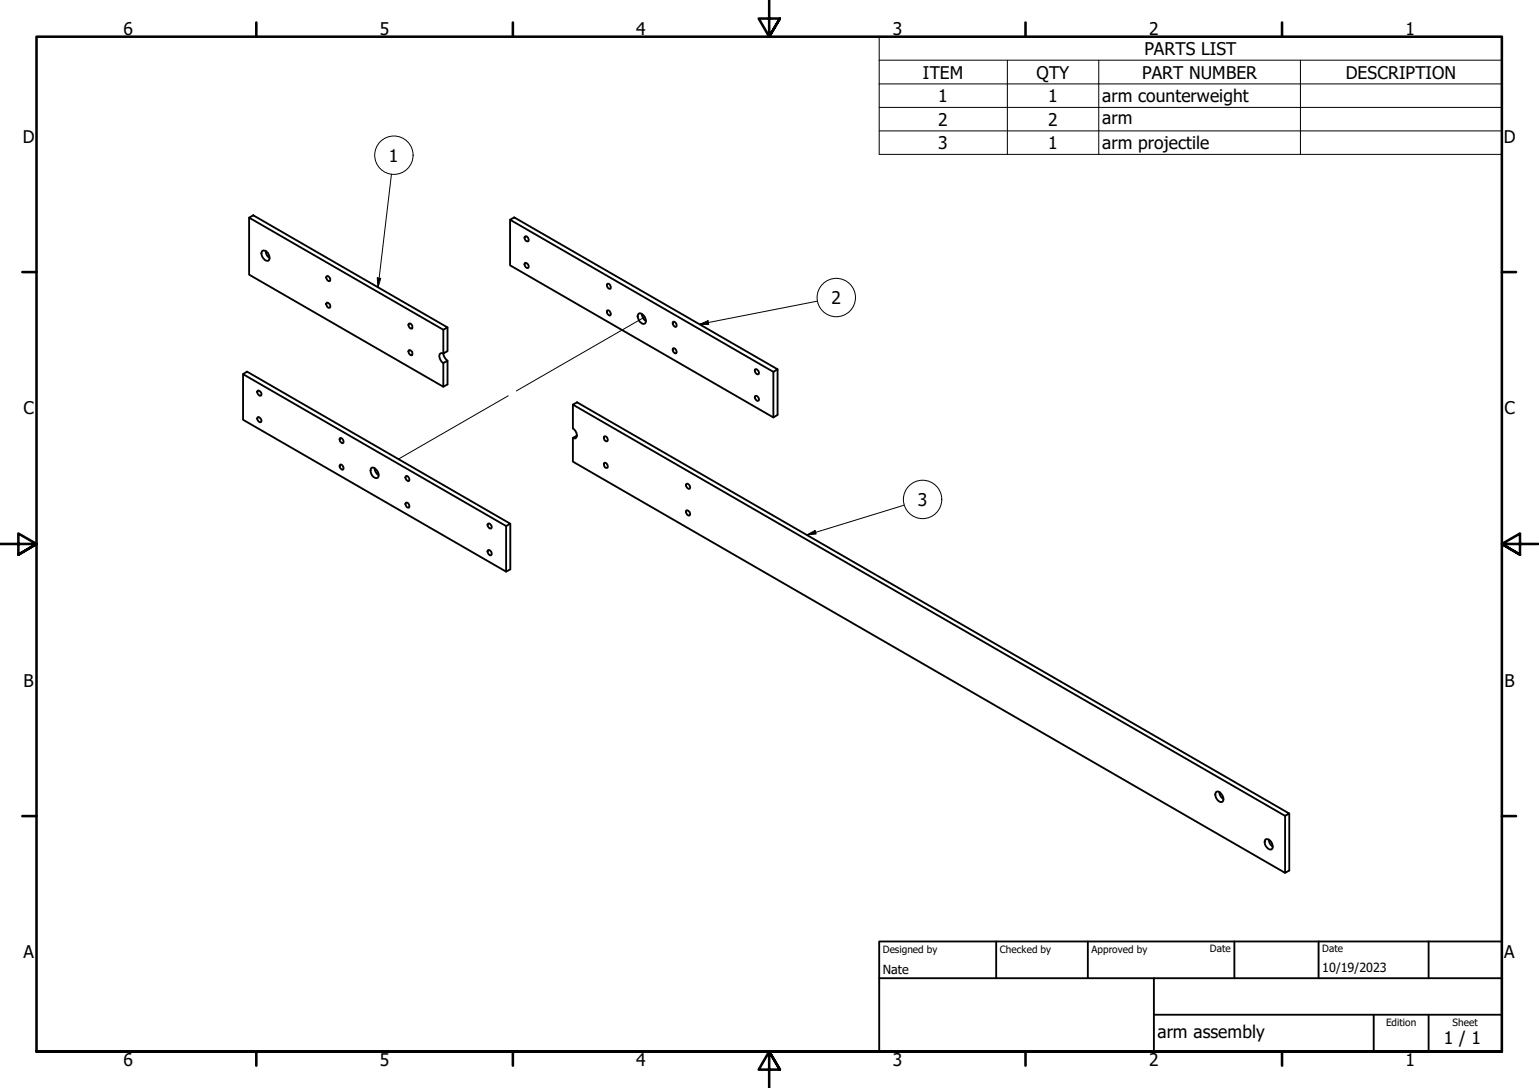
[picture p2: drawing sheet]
<svg xmlns="http://www.w3.org/2000/svg" width="420mm" height="297mm" viewBox="0 0 420 297" stroke-linecap="round" stroke-linejoin="round" font-family="sans-serif">
<!-- layer: Tweak Trail (ISO) -->
<path d="M176 86.5l-35 20.2M138.7 108.1l-29.9 17.2" fill="none" stroke="#000" stroke-width=".27"/>
<!-- layer: Visible (ISO) -->
<g fill="none" stroke="#000" stroke-width=".51">
<path d="M68 59.4l1.2-.6 53 30.6-1.2 .6zM68 59.4v15.6l53 30.6 1.2-.6v-6.5l-1.2 .6M139.3 60l1.1-.6 71.9 41.4-1.2 .7zM139.3 60v12.4l71.8 41.6 1.2-.7v-12.5M71.6 68.5a1.74 1.74 0 0 1 1.7 .8 1.74 1.74 0 0 1 0 1.8 1.78 1.78 0 0 1-1.7-2.6zM72.5 68.5l.2 .9 .9 1.1M89.2 75.5l.1-.1a.96 .96 0 0 1 .7 1.4 .94 .94 0 0 1-.8-1.3zM143.3 64.6l.1-.1a.96 .96 0 0 1 .8 1.4 .96 .96 0 0 1-.9-1.3zM143.3 71.9a.76 .76 0 0 1 .9 .3 .76 .76 0 0 1-.2 1l-.3-.1a1.05 1.05 0 0 1-.4-1.2zM165.7 77.6l.2-.1a.97 .97 0 0 1 .7 1.4 .96 .96 0 0 1-.9-1.3zM89.2 82.7a.75 .75 0 0 1 .8 .4 .75 .75 0 0 1-.2 1l-.5-.4-.3-.7zM111.6 88.4l.2-.1a.96 .96 0 0 1 .7 1.4 .96 .96 0 0 1-.9-1.3z"/>
<path d="M111.6 95.7a.76 .76 0 0 1 .9 .3 .76 .76 0 0 1-.2 1l-.3-.1a1.05 1.05 0 0 1-.4-1.2zM121 99.1v6.5M122.2 98.5l-.7-.7-.5-1.3a.69 .69 0 0 0-1 .5 2.36 2.36 0 0 0 1 2.1M122.2 89.4v6.5l-1.2 .6v-6.5M165.7 84.8a.78 .78 0 0 1 .9 .4 .78 .78 0 0 1-.2 1l-.2-.2a1.05 1.05 0 0 1-.5-1.2zM174.4 85.6a1.8 1.8 0 0 1 1.7 2.7 1.76 1.76 0 0 1-1.7-.8 1.76 1.76 0 0 1 0-1.9zM175.2 85.7l.4 1.3 .7 .6M183.7 95.2a.78 .78 0 0 1 .9 .4 .78 .78 0 0 1-.2 .9l-.3-.1a1.05 1.05 0 0 1-.4-1.2zM183.7 87.9a.77 .77 0 0 1 .9 .4 .77 .77 0 0 1-.2 1l-.3-.2a1.05 1.05 0 0 1-.4-1.2zM66.4 102.2l1-.7 71.9 41.5-1.1 .6zM66.4 102.2v12.4l71.8 41.5 1.1-.7v-12.4M70.3 106.7a.76 .76 0 0 1 .9 .4 .76 .76 0 0 1-.2 1l-.3-.2a1.05 1.05 0 0 1-.4-1.2z"/>
<path d="M70.3 114l.2-.2 .5 .3a.83 .83 0 0 1 .2 1.1 .96 .96 0 0 1-.9-1.2zM92.8 119.7a.78 .78 0 0 1 .8 .4 .78 .78 0 0 1-.1 .9l-.3-.1a1.05 1.05 0 0 1-.4-1.2zM156.4 110.5l1.1-.7 194.5 112.3-1.2 .6zM156.4 110.5v6.5a1.9 1.9 0 0 1 .7 2.7l-.7-.1M157.5 118.9l-1.1 .7v6.4l194.4 112.3 1.2-.6v-15.6M164.9 119.2a.74 .74 0 0 1 .9 .4 .74 .74 0 0 1-.2 .9 .97 .97 0 0 1-.7-1.3zM206.1 100.9l.2-.1 .5 .2a.83 .83 0 0 1 .3 1.2 .96 .96 0 0 1-1-1.3zM206.1 108.2l.2-.1a.92 .92 0 0 1 .8 1.3 .93 .93 0 0 1-1-1.2zM211.1 101.5v12.5M92.8 127l.2-.2 .5 .2a.73 .73 0 0 1 0 1.3l-.3-.2a1 1 0 0 1-.4-1.1zM101.4 127.7a1.79 1.79 0 0 1 2 2l-.1 .5a1.12 1.12 0 0 1-1.2 .2 1.12 1.12 0 0 1-.7-.9 1.53 1.53 0 0 1 0-1.8zM102.2 127.8l.5 1.3 .7 .6"/>
<path d="M110.7 137.3a.74 .74 0 0 1 .9 .4 .74 .74 0 0 1-.2 .9 1 1 0 0 1-.7-1.3zM110.9 129.9l.5 .3a.73 .73 0 0 1 0 1.2l-.2-.2a.86 .86 0 0 1-.3-1.3zM164.9 126.5l.1-.1a.96 .96 0 0 1 .8 1.3 .9 .9 0 0 1-.9-1.2zM187.3 139.4a.76 .76 0 0 1 1 .4 .76 .76 0 0 1-.3 1l-.5-.4zM187.3 132.2l.2-.1a.96 .96 0 0 1 .8 1.4l-.5-.2a1 1 0 0 1-.5-1.1zM133.2 143.1l.1-.2a.92 .92 0 0 1 .8 1.4 .94 .94 0 0 1-.9-1.2zM133.2 150.3a.76 .76 0 0 1 .9 .3 .76 .76 0 0 1-.2 1l-.6-.4zM138.2 143.6v12.5M332 216.2a1.73 1.73 0 0 1 2 2l-.2 .7a1.8 1.8 0 0 1-1.8-2.7zM332.9 216.3l.2 .9 .9 1M345.5 229.2a1.8 1.8 0 0 1 1.7 2.6 1.8 1.8 0 0 1-1.7-2.6zM346.4 229.2l.2 .9 .9 1.1"/>
<path d="M350.8 222.7v15.6"/>
</g>
<!-- layer: Symbol (ISO) -->
<g fill="none" stroke="#000" stroke-width=".27">
<path d="M240 16.4v-6.4h170v6.4M240 16.4h170v6.5M240 16.4v25.7h170v-19.2M275 16.4v25.7M300 16.4v25.7M355 16.4v25.7M240 22.9h170M240 29.3h170M240 35.7h170M106.9 47.5l-3.7 31M103 75.9l.9 .1-.7 2.5zM190.9 88.6l2.4-1 .2 1z"/>
<path d="M223.1 82.2l-32.2 6.4M246.9 137.9l-26.6 8.1M220.3 146l2.2-1.2 .3 1z"/>
<circle cx="107.5" cy="42.4" r="5.2"/>
<circle cx="228.3" cy="81.2" r="5.2"/>
<circle cx="251.9" cy="136.4" r="5.2"/>
</g>
<!-- layer: Border (ISO) -->
<g fill="none" stroke="#000" stroke-width=".7">
<path d="M70 6.1v3.9M140 6.1v3.9M210 0v10l-2.9-4.9h5.8l-2.9 4.9 2.9-4.9M280 6.1v3.9M350 6.1v3.9M6.1 74.3h3.9M410 74.3h3.9M0 148.5h10l-5-2.8v5.7l5-2.9-5 2.9M420 148.5h-10l5-2.8v5.7l-5-2.9 5 2.9M6.1 222.8h3.9M410 222.8h3.9M10 287.1v-277.1h400v277.1h-400h400"/>
<path d="M70 287.1v3.8M140 287.1v3.8M212.9 292l-2.9-4.9 2.9 4.9h-5.8l2.9-4.9v9.9M280 287.1v3.8M350 287.1v3.8"/>
</g>
<!-- layer: Title (ISO) -->
<path d="M240 257h170v30.1h-170zM272 257v10.1M297 257v10.1M337 257v10.1M360 257v10.1M390 257v10.1M240 267.1h170M315 277h95M315 267.1v20M375 277v10.1M390 277v10.1" fill="none" stroke="#000" stroke-width=".51"/>
<!-- layer: Symbol (ISO) -->
<g fill="#000">
<path d="M103 75.9l.9 .1-.7 2.5z" fill-rule="evenodd"/>
<path d="M190.9 88.6l2.4-1 .2 1z" fill-rule="evenodd"/>
<path d="M220.3 146l2.2-1.2 .3 1z" fill-rule="evenodd"/>
</g>
<g font-size="4.8">
<text x="33.7" y="9.6">6</text>
<text x="103.7" y="9.6">5</text>
<text x="173.7" y="9.6">4</text>
<text x="243.7" y="9.6">3</text>
<text x="313.7" y="9.6">2</text>
<text x="383.7" y="9.6">1</text>
<text x="312.4" y="15">PARTS LIST</text>
<text x="252" y="21.4">ITEM</text>
<text x="283" y="21.4">QTY</text>
<text x="311.8" y="21.4">PART NUMBER</text>
<text x="367.4" y="21.4">DESCRIPTION</text>
<text x="256.2" y="27.9">1</text>
<text x="286.2" y="27.9">1</text>
<text x="300.9" y="27.9">arm counterweight</text>
<text x="256.2" y="34.3">2</text>
<text x="286.2" y="34.3">2</text>
<text x="300.9" y="33.9">arm</text>
<text x="6.2" y="38.9">D</text>
<text x="256.2" y="40.8">3</text>
<text x="286.2" y="40.7">1</text>
<text x="300.9" y="40.8">arm projectile</text>
<text x="410.5" y="38.9">D</text>
<text x="106.2" y="44.1">1</text>
<text x="227" y="83">2</text>
<text x="6.4" y="113.1">C</text>
<text x="410.7" y="113.1">C</text>
<text x="250.6" y="138.2">3</text>
<text x="6.4" y="187.4">B</text>
<text x="410.7" y="187.4">B</text>
<text x="6.4" y="261.7">A</text>
<text x="410.7" y="261.7">A</text>
<text x="316" y="283.4">arm assembly</text>
<text x="394.2" y="285">1 / 1</text>
<text x="33.7" y="290.9">6</text>
<text x="103.7" y="290.9">5</text>
<text x="173.7" y="290.9">4</text>
<text x="243.7" y="290.9">3</text>
<text x="313.7" y="290.9">2</text>
<text x="383.7" y="290.9">1</text>
</g>
<g font-size="3.4">
<text x="241" y="266">Nate</text>
<text x="361" y="265.5">10/19/2023</text>
</g>
<g font-size="2.7">
<text x="241" y="260.1">Designed by</text>
<text x="273" y="260.1">Checked by</text>
<text x="298" y="260.1">Approved by</text>
<text x="330.3" y="260">Date</text>
<text x="361" y="260">Date</text>
<text x="378.4" y="280.1">Edition</text>
<text x="396.6" y="280.1">Sheet</text>
</g>
</svg>
